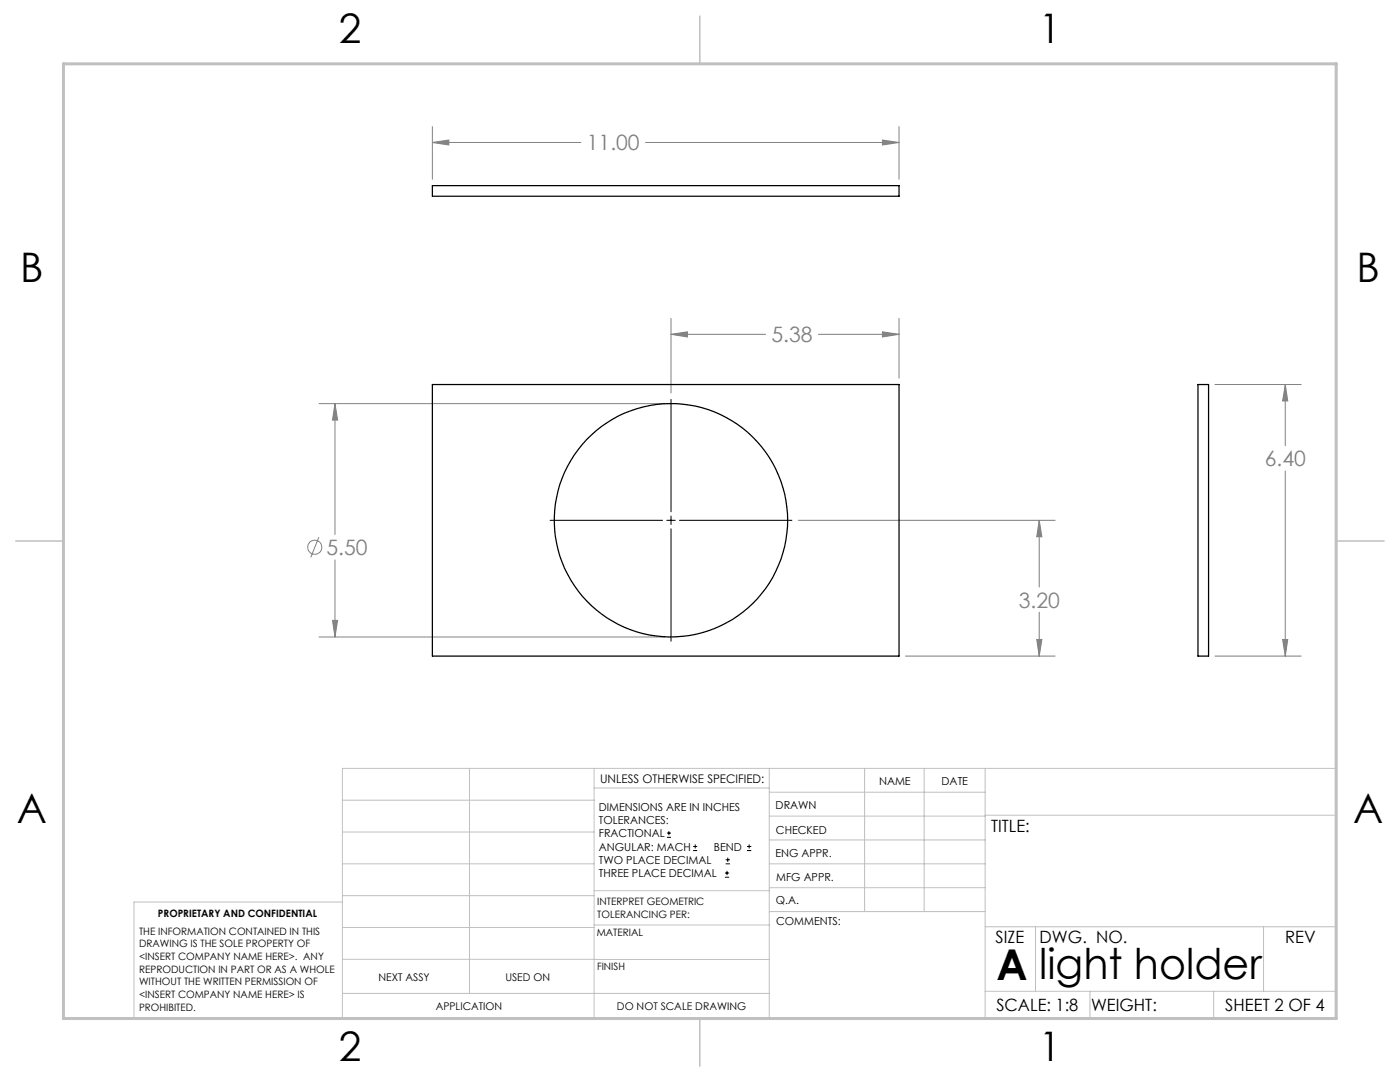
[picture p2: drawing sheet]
<svg xmlns="http://www.w3.org/2000/svg" width="279mm" height="216mm" viewBox="0 0 279 216" stroke-linecap="round" stroke-linejoin="round" font-family="sans-serif">
<g fill="none" stroke="#808080" stroke-width=".2">
<path d="M86.3 28.4l3.3-.5v1zM86.3 25.3v10.5M86.3 28.4h29.6M128.8 28.4h50.6M176.1 27.9l3.3 .5-3.3 .5zM179.4 25.3v10.5M133.9 63.5v14.9M133.9 66.7h18.9M133.9 66.7l3.3-.5v1zM163.3 66.7h16.1M176.1 66.2l3.3 .5-3.3 .5zM179.4 63.5v12"/>
<path d="M242.5 76.7h17.2M256.5 76.7l.5 3.3h-1zM256.5 76.7v12.2M63.7 80.5h68.9M66.9 80.5l.5 3.3h-1zM66.9 80.5v26.1M256.5 94v36.9M63.6 107.2l-1.6 4M66.9 111.7v15.4M159.3 103.8h51.3M207.4 103.8l.5 3.3h-1zM207.4 103.8v13.3"/>
<path d="M63.7 127.1h68.9M66.4 123.8h1l-.5 3.3zM180.7 130.9h29.9M206.9 127.6h1l-.5 3.3zM207.4 122.2v8.7M242.5 130.9h17.2M256 127.6h1l-.5 3.3z"/>
<circle cx="62.8" cy="109.2" r="1.41"/>
</g>
<g fill="none" stroke="#000" stroke-width=".2">
<path d="M133.9 79.7v22.4M109.8 103.8h22.4M133.1 103.8h1.7M133.9 103v1.7M133.9 105.5v22.5M135.6 103.8h22.4M133.1 167.1h.8M133.1 166.2h.8M133.5 165.8v.9M138.3 169.7h.8M138.3 168.9h.8M138.7 168.5v.8"/>
<path d="M144.7 175h.8M144.7 174.2h.8M144.8 172.4h.9M144.8 171.6h.9M145.1 173.8v.8M145.2 171.1v.9M149.1 169.7h.8M149.1 168.9h.8M149.5 168.5v.8"/>
</g>
<g fill="none" stroke="#c0c0c0" stroke-width=".2">
<path d="M68.3 159.7h50.3M93.7 153.3v44.9M118.6 153.3v49.9M118.6 157.2h34.9M153.5 153.3v49.9M153.5 158.1h43.1M172.5 153.3v28.6M184.4 153.3v28.6M196.6 153.3v49.9M68.3 180h-41.6v23.2h240v-49.9h-198.4v49.9M68.3 178.7h50.3M68.3 172.4h50.3"/>
<path d="M68.3 166h50.3M118.6 177.7h35M153.5 167.6h43.1M153.5 162.8h43.1M153.5 172.4h43.1M153.5 177.1h43.1M196.6 162.7h70.1M68.3 198.2h85.2M68.3 191.4l85.2 .1M68.3 185.1h50.3M118.6 184.6h35M153.6 181.9h43"/>
<path d="M196.6 197.8h70.1M196.6 184.9h70.1M206.7 184.9v12.9M217.5 197.8v5.4M242.2 197.8v5.4M252.2 184.9v12.9"/>
</g>
<path d="M139.7 3.2v9.5M3.1 107.9h9.6M266.7 107.9h9.5M139.7 203.2v9.6" fill="none" stroke="#c0c0c0" stroke-width=".3"/>
<path d="M12.7 12.7h254v190.5h-254z" fill="none" stroke="#c0c0c0" stroke-width=".6"/>
<path d="M66.9 80.5l.5 3.3h-1zM66.4 123.8h1l-.5 3.3zM133.9 66.7l3.3-.5v1zM176.1 66.2l3.3 .5-3.3 .5zM207.4 103.8l.5 3.3h-1zM206.9 127.6h1l-.5 3.3zM176.1 27.9l3.3 .5-3.3 .5zM86.3 28.4l3.3-.5v1zM256 127.6h1l-.5 3.3zM256.5 76.7l.5 3.3h-1z" fill="#808080"/>
<g fill="none" stroke="#000" stroke-width=".25">
<path d="M86.3 37h93.1v2.2h-93.1zM86.3 76.7h93.1v54.2h-93.1zM239.1 76.7h2.1v54.2h-2.1z"/>
<circle cx="133.9" cy="103.8" r="23.3"/>
</g>
<g font-size="8.5">
<text x="198.9" y="195.5">A</text>
<text x="207.4" y="195.4">light holder</text>
</g>
<g font-size="8.1">
<text x="67.6" y="8.5">2</text>
<text x="207.3" y="8.5">1</text>
<text x="4" y="56.2">B</text>
<text x="270.7" y="56.2">B</text>
<text x="3.3" y="164.1">A</text>
<text x="270" y="164.1">A</text>
<text x="67.6" y="211.7">2</text>
<text x="207.3" y="211.7">1</text>
</g>
<g font-size="4.2" fill="#808080">
<text x="117.1" y="30">11.00</text>
<text x="154" y="68.3">5.38</text>
<text x="252.4" y="93.1">6.40</text>
<text x="65.2" y="110.7">5.50</text>
<text x="203.3" y="121.2">3.20</text>
</g>
<g font-size="3.4">
<text x="197.8" y="166">TITLE:</text>
<text x="198.7" y="188.1">SIZE</text>
<text x="207.5" y="188.1">DWG. NO.</text>
<text x="256.5" y="188.2">REV</text>
<text x="198.8" y="201.7">SCALE: 1:8</text>
<text x="217.7" y="201.8">WEIGHT:</text>
<text x="244.5" y="201.7">SHEET 2 OF 4</text>
</g>
<text font-size="2.4" x="119.8" y="156.2">UNLESS OTHERWISE SPECIFIED:</text>
<g font-size="2.2">
<text x="119.5" y="161.8">DIMENSIONS ARE IN INCHES</text>
<text x="154.8" y="161.4">DRAWN</text>
<text x="175.4" y="156.6">NAME</text>
<text x="187.9" y="156.7">DATE</text>
<text x="119.5" y="164.4">TOLERANCES:</text>
<text x="119.5" y="167.1">FRACTIONAL</text>
<text x="154.9" y="166.3">CHECKED</text>
<text x="119.5" y="169.7">ANGULAR: MACH</text>
<text x="119.5" y="172.4">TWO PLACE DECIMAL</text>
<text x="142.5" y="169.7">BEND</text>
<text x="154.8" y="171">ENG APPR.</text>
<text x="119.5" y="175">THREE PLACE DECIMAL</text>
<text x="154.9" y="175.7">MFG APPR.</text>
<text x="154.9" y="180.4">Q.A.</text>
<text x="154.9" y="184.6">COMMENTS:</text>
</g>
<g font-size="2.1">
<text x="75.5" y="195.7">NEXT ASSY</text>
<text x="100.9" y="195.7">USED ON</text>
<text x="86.9" y="201.5">APPLICATION</text>
<text x="123.1" y="201.6">DO NOT SCALE DRAWING</text>
</g>
<g font-size="2">
<text x="31.5" y="182.9">PROPRIETARY AND CONFIDENTIAL</text>
<text x="119.2" y="180.6">INTERPRET GEOMETRIC</text>
<text x="119.2" y="183.1">TOLERANCING PER:</text>
<text x="27.8" y="186.5">THE INFORMATION CONTAINED IN THIS</text>
<text x="27.8" y="189">DRAWING IS THE SOLE PROPERTY OF</text>
<text x="27.8" y="191.6">&lt;INSERT COMPANY NAME HERE&gt;. ANY</text>
<text x="119.1" y="186.7">MATERIAL</text>
<text x="27.8" y="194.1">REPRODUCTION IN PART OR AS A WHOLE</text>
<text x="27.8" y="196.6">WITHOUT THE WRITTEN PERMISSION OF</text>
<text x="119.1" y="193.5">FINISH</text>
<text x="27.8" y="199.1">&lt;INSERT COMPANY NAME HERE&gt; IS</text>
<text x="27.8" y="201.7">PROHIBITED.</text>
</g>
</svg>
